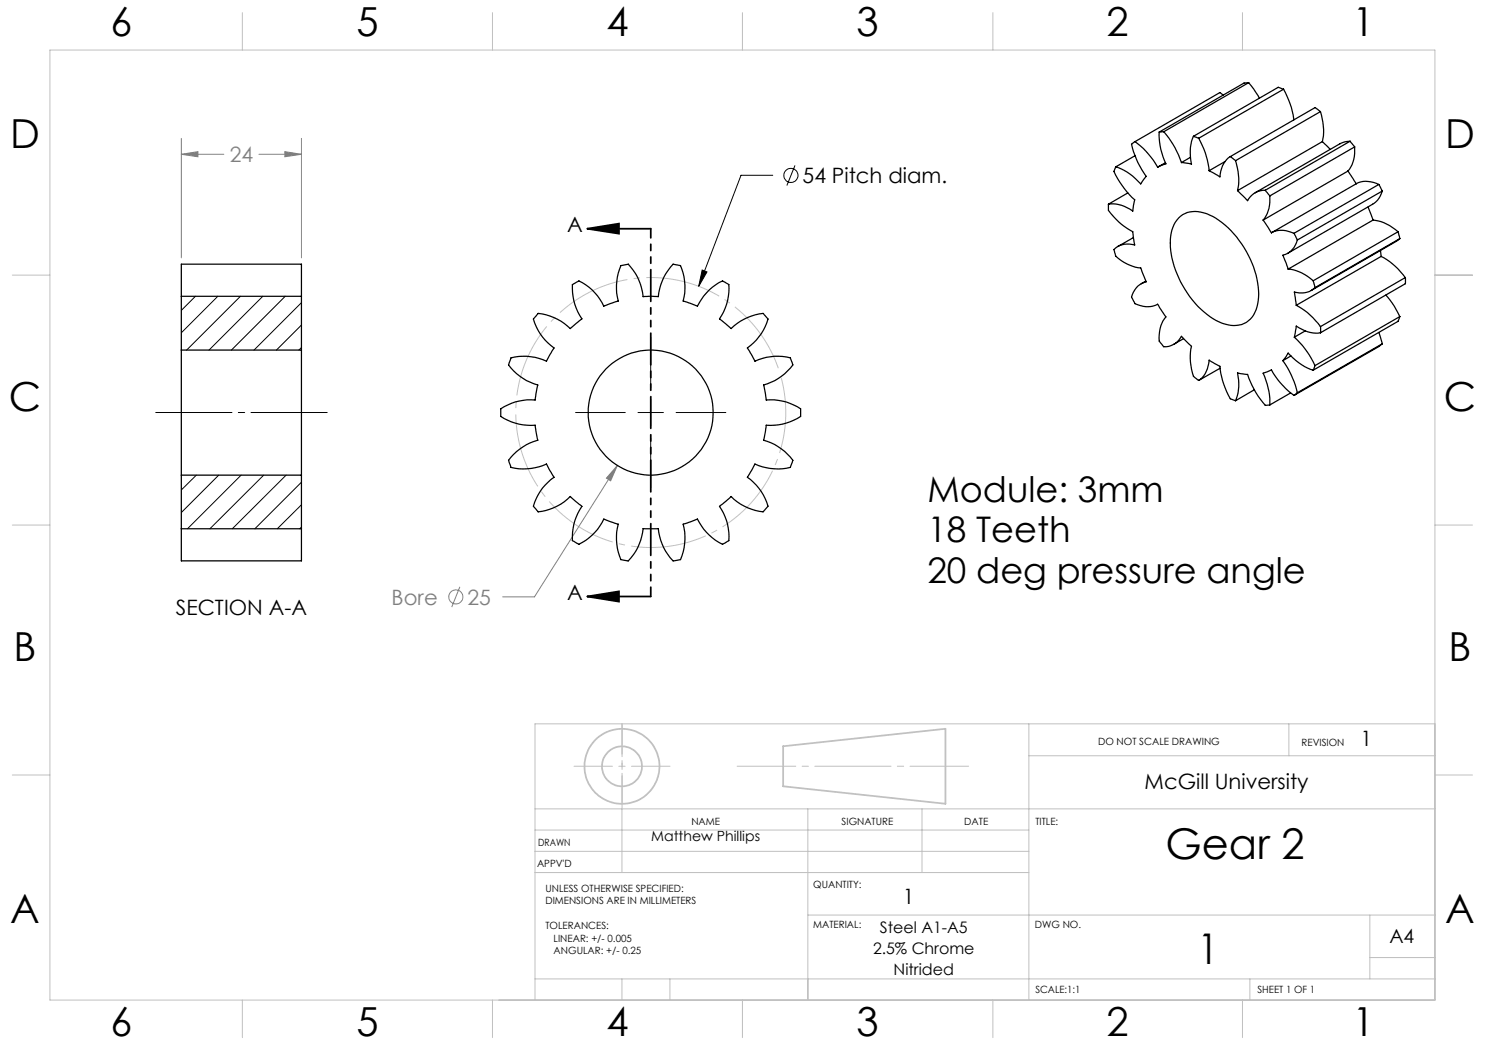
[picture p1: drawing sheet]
<svg xmlns="http://www.w3.org/2000/svg" width="297mm" height="210mm" viewBox="0 0 297 210" stroke-linecap="round" stroke-linejoin="round" font-family="sans-serif">
<g fill="none" stroke="#808080" stroke-width=".2">
<path d="M36.3 30.9l3.3-.6v1.1zM36.3 27.7v23.9M36.3 30.9h8.5M51.8 30.9h8.5M57 30.3l3.3 .6-3.3 .5zM60.3 27.7v23.9M123.5 93.1l-1.4 3.1-.8-.6zM123.5 93.1l-16.6 26.3h-6.4M92 117.4l-1.7 4"/>
<circle cx="91.2" cy="119.4" r="1.4"/>
</g>
<g fill="none" stroke="#000" stroke-width=".2">
<path d="M154.6 35.1h-6.4l-8.5 22.2M159 33.1l-1.6 4M140.4 54l1 .4-1.7 2.9zM130.1 67.5v9.9M130.1 80v5M115.1 82.5h10M127.6 82.5h5.1M130.1 87.6v10M135.2 82.5h10"/>
<circle cx="158.2" cy="35.1" r="1.42"/>
</g>
<path d="M117.4 45.7l6.4-1v2zM117.4 45.7h12.7M117.4 119.3l6.4-1v2zM117.4 119.3h12.7" fill="none" stroke="#000" stroke-width=".35"/>
<path d="M156 74.6a27 27 0 0 0-45.3-10.9 27 27 0 0 0 12.4 44.9 27 27 0 0 0 33.3-32.6l-.4-1.4" fill="none" stroke="#c0c0c0" stroke-width=".2" stroke-dasharray="15.2 1.3 1.3 1.3" stroke-dashoffset="-1" stroke-linecap="butt"/>
<g fill="none" stroke="#c0c0c0" stroke-width=".35">
<path d="M156.6 149.3l32.5-3.5v15l-32.5-3.5z"/>
<circle cx="124.4" cy="153.3" r="7.5"/>
<circle cx="124.4" cy="153.3" r="4"/>
</g>
<path d="M29.9 82.5h36.7" fill="none" stroke="#000" stroke-width=".2" stroke-dasharray="15.2 1.3 1.3 1.3" stroke-dashoffset="-1.2"/>
<path d="M130.2 45.7v73.6" fill="none" stroke="#000" stroke-width=".35" stroke-dasharray="6.3 1.3 1.3 1.3 1.3 1.3" stroke-dashoffset="4.5"/>
<path d="M114.8 153.3h19.2" fill="none" stroke="#c0c0c0" stroke-width=".2" stroke-dasharray="15.2 1.3 1.3 1.3" stroke-dashoffset="7.5"/>
<path d="M124.4 160.8v-16" fill="none" stroke="#c0c0c0" stroke-width=".2" stroke-dasharray="15.2 1.3 1.3 1.3" stroke-dashoffset="9.1"/>
<path d="M124.4 144.8v17" fill="none" stroke="#c0c0c0" stroke-width=".2" stroke-dasharray="15.2 1.3 1.3 1.3" stroke-dashoffset="8.6"/>
<path d="M147.4 153.3h46.3" fill="none" stroke="#c0c0c0" stroke-width=".2" stroke-dasharray="15.2 1.3 1.3 1.3" stroke-dashoffset="3.5"/>
<g fill="none" stroke="#c0c0c0" stroke-width=".2">
<path d="M10 10h277v190h-277zM48.5 2.5v7.5M98.5 2.5v7.5M148.5 2.5v7.5M198.6 2.5v7.5M248.5 2.5v7.5M2.5 55h7.5M287 55h7.5M2.5 105h7.5M287 105h7.5M2.5 155h7.5M205.8 144.8v55.2"/>
<path d="M205.8 151.2h81.2M257.8 144.8v6.4M287 144.8h-180v55.2M287 155h7.5M107 161.8h180M107 174.5h98.8M107 170.3h98.8M107 166h98.8M124.4 161.8v12.7M161.6 161.8v38.2M184.4 161.8v12.7M107 195.8h180"/>
<path d="M124.4 195.8v4.2M134 195.8v4.2M161.6 183h125.4M250 195.8v4.2M274 183v12.8M274 191.5h13M48.5 200v7.5M98.5 200v7.5M148.5 200v7.5M198.6 200v7.5M248.5 200v7.5"/>
</g>
<g fill="#000">
<path d="M140.4 54l1 .4-1.7 2.9z"/>
<path d="M117.4 45.7l6.4-1v2zM117.4 119.3l6.4-1v2z"/>
</g>
<path d="M123.5 93.1l-2.2 2.5 .8 .6zM57 30.3l3.3 .6-3.3 .5zM36.3 30.9l3.3-.6v1.1z" fill="#808080"/>
<g fill="none" stroke="#000" stroke-width=".25">
<path d="M244.7 19l-.7-.5-17 9.8M249.7 16.5l1 1.3 1.2 1.8M249.7 16.5l-.9 .1-17 9.8M249.7 16.5l-16.9 9.8M256.7 17.8a16.9 16.9 0 0 1 2.1 6.2M256.7 17.8l-1-.3-17 9.8M256.7 17.8l-17 9.8M223.2 33.4l-.4 .8a16.4 16.4 0 0 0 4.1 5.8l-.3 2.2a6.6 6.6 0 0 0-4.9-1.4M225.6 38.6l-3.9 2.2M227 28.3l-.6 .5a15.6 15.6 0 0 0 2.8 6.5l-1.1 1.5a11.4 11.4 0 0 0-4.9-3.4M227 28.3a16.2 16.2 0 0 1 4.5 5.1M227 31.1l-3.8 2.3"/>
<path d="M231.8 26.4a13.4 13.4 0 0 0 1.4 6.4l-1.7 .6M232.8 26.3l-1 .1M232.8 26.3a18.2 18.2 0 0 1 3.5 6.2M233.1 32.6l-1.6 .8M238.1 31.5l-1.8 1M238.7 27.3a8.6 8.6 0 0 0-.4 5.5l-2-.3M238.7 27.3l1 .3M239.7 27.6a16.2 16.2 0 0 1 2.1 6.5M245 32.3l-3.2 1.8M246.1 31.3a5 5 0 0 0-2.1 4.1l-2.2-1.3M246.1 31.3l1 .8M247.1 32.1a12.1 12.1 0 0 1 .4 6"/>
<path d="M253 38.1a3.8 3.8 0 0 0-3.5 2l-2-2M253 38.1l1 1.1M254 39.2a6.5 6.5 0 0 1-1.4 4.8M264.1 22.3a12.1 12.1 0 0 1 .4 6M264.1 22.3l-1.1-.8-16.9 9.8M264.1 22.3l-17 9.8M264.5 28.3l1.5 1.6M264.5 28.3l-17 9.8M269.6 34.2l1.7 2.6M269.6 34.2l-17 9.8M270 28.2l.9 1.2M270 28.2l-1 .2-1 .3-17 9.9"/>
<path d="M270 28.2l-17 9.9M270.9 29.4a6.5 6.5 0 0 1-1.3 4.8M270.9 29.4l-16.9 9.8M271.3 36.8a4.7 4.7 0 0 1 4.5 .1M271.3 36.8l-17 9.8M275.8 36.9l.7 1.3M275.8 36.9l-17 9.8M276.5 38.2l-.7 1.4-1 1.1-17.2 10M276.5 38.2l-17 9.8M36.3 59.3v-6.5h24v6.5M36.3 59.3v10.7M36.3 59.3h24"/>
<path d="M60.3 59.3v10.7M221.7 40.8v1.1a12.7 12.7 0 0 0 4.9 4.4l.3 2.7a4.2 4.2 0 0 0-4.1 .9l.1 .3a2.39 2.39 0 0 0 1.4 1.9l2.3 1.2 1.5 .3 1.1 2.8a3.7 3.7 0 0 0-2.8 3.2l.5 1a4.5 4.5 0 0 0 4.6 .2l1.7 2.6a6.1 6.1 0 0 0-1.2 5l.2 .2a1.29 1.29 0 0 0 2 .5l1.2-.7 .9-1.1 2 2a10 10 0 0 0 .5 6.1l.9 .7M226.7 47.5l-3.1 1.8M229.2 56.2l-1 .6M235.8 43.6a5.3 5.3 0 0 1 6.2-.6 18.8 18.8 0 0 1 9.2 12 10.7 10.7 0 0 1-.5 8 4.6 4.6 0 0 1-5.7 1.8 16 16 0 0 1-8.5-7.7 15.5 15.5 0 0 1-2.1-11.1l.4-1.1zM252.6 44l1.7 2.6M254.3 46.6a4.8 4.8 0 0 1 4.5 .1M257.6 53.8a8.5 8.5 0 0 1 5 2.4M258.8 46.7l.7 1.3M259.5 48a4.1 4.1 0 0 1-2.9 3l1 2.8M262.6 56.2l.4 1.3M263 57.5a4.1 4.1 0 0 1-4.1 .9l.4 2.7"/>
<path d="M273.6 41.4l1 2.6M274.6 44a8.5 8.5 0 0 1 5 2.3M274.6 44l-17 9.8M276.1 50.1l.1 1.2M276.2 51.3a13.6 13.6 0 0 1 4.9 4.2M276.2 51.3l-16.9 9.8M277.2 59l1.6 2.2 1.2 2.1M279.6 46.3l.4 1.4M279.6 46.3l-17 9.9M280 47.7l-.8 .6-16.9 9.8M280 47.7l-17 9.8M281.1 55.5v1.3l-17 9.8"/>
<path d="M281.1 55.5l-17 9.8M36.3 70v25M36.3 70h24M60.3 70v25M107.6 62.7a10.8 10.8 0 0 1 6.5 3l2.3-1.9a11 11 0 0 1-1.9-6.9l1.3-.7a10.3 10.3 0 0 1 5 5l2.8-1a10.9 10.9 0 0 1 .6-7.1l1.5-.3a10.8 10.8 0 0 1 2.9 6.5h3.1a11.1 11.1 0 0 1 2.9-6.5l1.5 .3a11.1 11.1 0 0 1 .5 7.1l2.9 1a10.9 10.9 0 0 1 5-5l1.3 .7a10.7 10.7 0 0 1-1.9 6.9l2.3 1.9a10.9 10.9 0 0 1 6.4-3l1 1.1a10.5 10.5 0 0 1-4.1 5.8l1.5 2.6a10.9 10.9 0 0 1 7.1-.6l.5 1.4a11 11 0 0 1-5.9 4l.5 3a10.8 10.8 0 0 1 6.9 1.8v1.5a11 11 0 0 1-6.9 1.7l-.5 3a11 11 0 0 1 5.9 4.1l-.5 1.4a11 11 0 0 1-7.1-.7l-1.5 2.7a10.7 10.7 0 0 1 4.1 5.7l-1 1.2a10.6 10.6 0 0 1-6.4-3.1l-2.3 2a10.5 10.5 0 0 1 1.9 6.8l-1.3 .8a11 11 0 0 1-5-5.1l-2.9 1a10.9 10.9 0 0 1-.5 7.1l-1.5 .3a10.5 10.5 0 0 1-2.9-6.5h-3.1a10.9 10.9 0 0 1-2.9 6.5l-1.5-.3a11.1 11.1 0 0 1-.6-7.1l-2.8-1a10.6 10.6 0 0 1-5 5.1l-1.3-.8a10.9 10.9 0 0 1 1.9-6.8l-2.3-2a10.6 10.6 0 0 1-6.5 3.1l-.9-1.2a10.5 10.5 0 0 1 4.1-5.7l-1.5-2.7a10.9 10.9 0 0 1-7.1 .7l-.5-1.4a11 11 0 0 1 5.9-4.1l-.6-3a10.8 10.8 0 0 1-6.8-1.7v-1.5a10.4 10.4 0 0 1 6.8-1.8l.6-3a11 11 0 0 1-5.9-4l.5-1.4a10.4 10.4 0 0 1 7.1 .6l1.5-2.6a10.6 10.6 0 0 1-4.1-5.8zM236.7 67.7l-1.9 1.2M239.7 76.1a5 5 0 0 0 2.1-4.1l2.2 1.3a14.1 14.1 0 0 0 2.2 6.5l.9 .3M244 73.7l-4.3 2.4M250.9 78l-3.8 2.1M256.6 72.1l1-1.5a11.8 11.8 0 0 0 5 3.4M256.6 72.1a17.8 17.8 0 0 1 2.9 6.5M258.1 78.6l-4.1 2.4"/>
<path d="M258.2 71.2l-1.6 .9M258.8 79.1a16.2 16.2 0 0 1-4.5-5.1l-1.7 .6a14.7 14.7 0 0 1 1.4 6.4M258.9 67.4a17.2 17.2 0 0 1 4.1 5.7M259.3 61.1a13.3 13.3 0 0 1 4.8 4.2M259.5 78.6l-.7 .5M261.1 66.2l-2.2 1.2M263 73.1l-.4 .9M264.1 65.3v1.3M264.1 66.6a6.5 6.5 0 0 1-4.8-1.4l-.4 2.2M275.8 66.5l.7 2.2M276.5 68.7l-.7 .6-17 9.8M276.5 68.7l-17 9.9"/>
<path d="M280 63.3l-.4 1-17 9.7M280 63.3l-17 9.8M36.3 95v10.8M36.3 95h24M60.3 95v10.8M247.1 80.1a9.3 9.3 0 0 0 .4-5.5l2 .3a15.5 15.5 0 0 0 3.7 6.2l.8-.1M36.3 105.8v6.4h24v-6.4M36.3 105.8h24"/>
<circle cx="130.1" cy="82.5" r="12.5"/>
</g>
<g fill="none" stroke="#000" stroke-width=".2">
<path d="M39.1 59.3l-2.8 2.8M43.6 59.3l-7.3 7.3M48.1 59.3l-10.8 10.7M52.6 59.3l-10.8 10.7M57 59.3l-10.7 10.7M60.3 60.5l-9.5 9.5M60.3 65l-5 5M60.3 69.5l-.5 .5M39.3 95l-3 3M43.7 95l-7.4 7.5M48.2 95l-10.7 10.8M52.7 95l-10.7 10.8"/>
<path d="M57.2 95l-10.7 10.8M60.3 96.4l-9.3 9.4M60.3 101l-4.8 4.8M60.3 105.4l-.4 .4"/>
</g>
<g font-size="8.5">
<text x="233.1" y="171.8">Gear 2</text>
<text x="239.5" y="192.7">1</text>
</g>
<g font-size="8">
<text x="22.1" y="7.1">6</text>
<text x="71.3" y="7.2">5</text>
<text x="121.3" y="7.2">4</text>
<text x="171.3" y="7.2">3</text>
<text x="221.3" y="7.2">2</text>
<text x="270.5" y="7.2">1</text>
<text x="2" y="29.6">D</text>
<text x="289" y="29.6">D</text>
<text x="1.8" y="82.2">C</text>
<text x="288.8" y="82.2">C</text>
<text x="2.7" y="132.2">B</text>
<text x="289.7" y="132.2">B</text>
<text x="2" y="184.6">A</text>
<text x="289" y="184.6">A</text>
<text x="22.1" y="207.1">6</text>
<text x="71.3" y="207.2">5</text>
<text x="121.3" y="207.2">4</text>
<text x="171.3" y="207.2">3</text>
<text x="221.3" y="207.2">2</text>
<text x="270.5" y="207.2">1</text>
</g>
<g font-size="7.1">
<text x="185.5" y="100.4">Module: 3mm</text>
<text x="185.5" y="108.5">18 Teeth</text>
<text x="185.5" y="116.5">20 deg pressure angle</text>
</g>
<g font-size="4.2" fill="#808080">
<text x="45.9" y="32.4">24</text>
<text x="78.3" y="120.9">Bore</text>
<text x="93.5" y="120.9">25</text>
</g>
<g font-size="4.2">
<text x="160.5" y="36.6">54 Pitch diam.</text>
<text x="113.4" y="46.4">A</text>
<text x="35.2" y="122.9">SECTION A-A</text>
<text x="113.4" y="120">A</text>
<text x="272.1" y="149.2">1</text>
<text x="228.9" y="157.8">McGill University</text>
<text x="180.5" y="180.9">1</text>
</g>
<text font-size="3.9" x="277.9" y="188.5">A4</text>
<g font-size="3.2">
<text x="174.6" y="190.8">2.5% Chrome</text>
<text x="176" y="186.7">Steel A1-A5</text>
<text x="178.7" y="195">Nitrided</text>
</g>
<text font-size="2.8" x="130.3" y="168.1">Matthew Phillips</text>
<g font-size="2">
<text x="219.6" y="149">DO NOT SCALE DRAWING</text>
<text x="260.3" y="149.2">REVISION</text>
<text x="138.3" y="164.9">NAME</text>
<text x="168.3" y="164.9">SIGNATURE</text>
<text x="192.9" y="164.9">DATE</text>
<text x="207.1" y="164.9">TITLE:</text>
<text x="107.4" y="173.3">APPV'D</text>
<text x="107.6" y="169.1">DRAWN</text>
<text x="109.1" y="178.4">UNLESS OTHERWISE SPECIFIED:</text>
<text x="162.6" y="177.6">QUANTITY:</text>
<text x="109.1" y="180.9">DIMENSIONS ARE IN MILLIMETERS</text>
<text x="109.1" y="185.9">TOLERANCES:</text>
<text x="162.6" y="185.5">MATERIAL:</text>
<text x="207" y="185.5">DWG NO.</text>
<text x="110.7" y="188.4">LINEAR: +/- 0.005</text>
<text x="110.7" y="190.9">ANGULAR: +/- 0.25</text>
<text x="207.1" y="198.6">SCALE:1:1</text>
<text x="251.5" y="198.6">SHEET 1 OF 1</text>
</g>
</svg>
